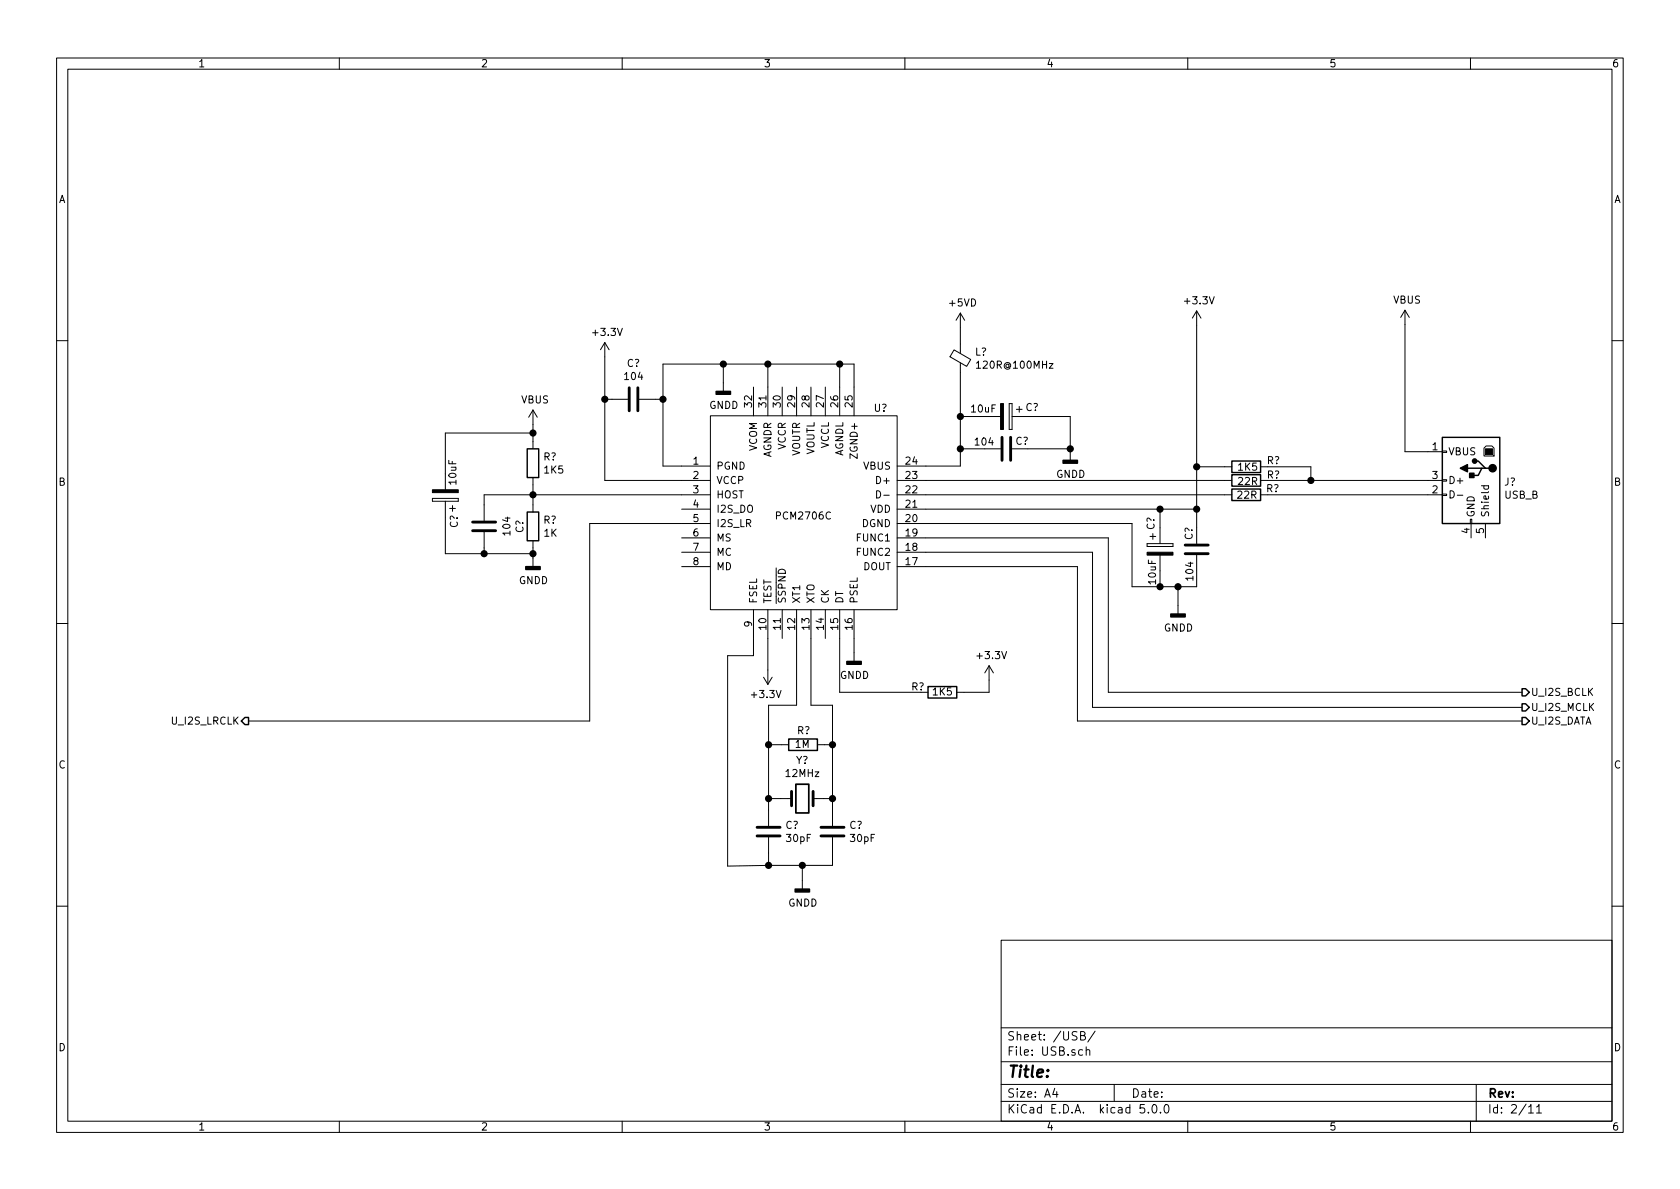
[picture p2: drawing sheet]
EESchema Schematic File Version 4
LIBS:DAC-cache
LIBS:ZK_Power-cache
EELAYER 26 0
EELAYER END
$Descr A4 11693 8268
encoding utf-8
Sheet 2 11
Title ""
Date ""
Rev ""
Comp ""
Comment1 ""
Comment2 ""
Comment3 ""
Comment4 ""
$EndDescr
$Comp
L PCM2706C:PCM2706C U?
U 1 1
P 5595 3585
F 0 "U?" H 6080 4340 50  0000 L CNN
F 1 "PCM2706C" H 5390 3590 50  0000 L CNN
F 2 "" H 5645 3585 50  0001 C CNN
F 3 "" H 5645 3585 50  0001 C CNN
	1    5595 3585
	1    0    0    -1  
$EndComp
$Comp
L Connector:USB_B J?
U 1 1
P 10240 3335
F 0 "J?" H 10011 3326 50  0000 R CNN
F 1 "USB_B" H 10011 3235 50  0000 R CNN
F 2 "" H 10390 3285 50  0001 C CNN
F 3 " ~" H 10390 3285 50  0001 C CNN
	1    10240 3335
	-1   0    0    -1  
$EndComp
$Comp
L Device:R R?
U 1 1
P 8675 3335
F 0 "R?" V 8635 3525 50  0000 C CNN
F 1 "22R" V 8680 3345 50  0000 C CNN
F 2 "" V 8605 3335 50  0001 C CNN
F 3 "~" H 8675 3335 50  0001 C CNN
	1    8675 3335
	0    1    1    0   
$EndComp
$Comp
L Device:R R?
U 1 1
P 8675 3435
F 0 "R?" V 8630 3620 50  0000 C CNN
F 1 "22R" V 8675 3440 50  0000 C CNN
F 2 "" V 8605 3435 50  0001 C CNN
F 3 "~" H 8675 3435 50  0001 C CNN
	1    8675 3435
	0    1    1    0   
$EndComp
Wire Wire Line
	9940 3335 9125 3335
Wire Wire Line
	8525 3335 6445 3335
Wire Wire Line
	9940 3435 8825 3435
Wire Wire Line
	8525 3435 6445 3435
$Comp
L Device:R R?
U 1 1
P 8675 3240
F 0 "R?" V 8630 3430 50  0000 C CNN
F 1 "1K5" V 8675 3250 50  0000 C CNN
F 2 "" V 8605 3240 50  0001 C CNN
F 3 "~" H 8675 3240 50  0001 C CNN
	1    8675 3240
	0    1    1    0   
$EndComp
Wire Wire Line
	8825 3240 9125 3240
Wire Wire Line
	9125 3240 9125 3335
Connection ~ 9125 3335
Wire Wire Line
	9125 3335 8825 3335
Wire Wire Line
	8525 3240 8330 3240
Wire Wire Line
	8330 3240 8330 2255
$Comp
L power:+3.3V #PWR?
U 1 1
P 8330 2255
F 0 "#PWR?" H 8330 2105 50  0001 C CNN
F 1 "+3.3V" H 8345 2428 50  0000 C CNN
F 2 "" H 8330 2255 50  0001 C CNN
F 3 "" H 8330 2255 50  0001 C CNN
	1    8330 2255
	1    0    0    -1  
$EndComp
Wire Wire Line
	6445 3235 6685 3235
Wire Wire Line
	6685 3235 6685 3115
$Comp
L power:+5VD #PWR?
U 1 1
P 6685 2270
F 0 "#PWR?" H 6685 2120 50  0001 C CNN
F 1 "+5VD" H 6700 2443 50  0000 C CNN
F 2 "" H 6685 2270 50  0001 C CNN
F 3 "" H 6685 2270 50  0001 C CNN
	1    6685 2270
	1    0    0    -1  
$EndComp
$Comp
L Device:Ferrite_Bead_Small L?
U 1 1
P 6685 2485
F 0 "L?" H 6785 2531 50  0000 L CNN
F 1 "120R@100MHz" H 6785 2440 50  0000 L CNN
F 2 "" V 6615 2485 50  0001 C CNN
F 3 "~" H 6685 2485 50  0001 C CNN
	1    6685 2485
	1    0    0    -1  
$EndComp
Wire Wire Line
	6685 2385 6685 2270
$Comp
L Device:C C?
U 1 1
P 7005 3115
F 0 "C?" V 6950 3225 50  0000 C CNN
F 1 "104" V 6955 2960 50  0000 C CNN
F 2 "" H 7043 2965 50  0001 C CNN
F 3 "~" H 7005 3115 50  0001 C CNN
	1    7005 3115
	0    1    1    0   
$EndComp
$Comp
L Device:CP C?
U 1 1
P 7005 2890
F 0 "C?" V 6940 3070 50  0000 C CNN
F 1 "10uF" V 6950 2730 50  0000 C CNN
F 2 "" H 7043 2740 50  0001 C CNN
F 3 "~" H 7005 2890 50  0001 C CNN
	1    7005 2890
	0    1    1    0   
$EndComp
Wire Wire Line
	6855 2890 6685 2890
Connection ~ 6685 2890
Wire Wire Line
	6685 2890 6685 2585
Wire Wire Line
	6855 3115 6685 3115
Connection ~ 6685 3115
Wire Wire Line
	6685 3115 6685 2890
$Comp
L power:GNDD #PWR?
U 1 1
P 7450 3135
F 0 "#PWR?" H 7450 2885 50  0001 C CNN
F 1 "GNDD" H 7454 2980 50  0000 C CNN
F 2 "" H 7450 3135 50  0001 C CNN
F 3 "" H 7450 3135 50  0001 C CNN
	1    7450 3135
	1    0    0    -1  
$EndComp
Wire Wire Line
	7155 3115 7450 3115
Wire Wire Line
	7450 3115 7450 3135
Wire Wire Line
	7155 2890 7450 2890
Wire Wire Line
	7450 2890 7450 3115
Connection ~ 7450 3115
Wire Wire Line
	9940 3135 9780 3135
Wire Wire Line
	9780 3135 9780 2250
$Comp
L power:VBUS #PWR?
U 1 1
P 9780 2250
F 0 "#PWR?" H 9780 2100 50  0001 C CNN
F 1 "VBUS" H 9795 2423 50  0000 C CNN
F 2 "" H 9780 2250 50  0001 C CNN
F 3 "" H 9780 2250 50  0001 C CNN
	1    9780 2250
	1    0    0    -1  
$EndComp
$Comp
L Device:Crystal Y?
U 1 1
P 5585 5550
F 0 "Y?" H 5585 5818 50  0000 C CNN
F 1 "12MHz" H 5585 5727 50  0000 C CNN
F 2 "" H 5585 5550 50  0001 C CNN
F 3 "~" H 5585 5550 50  0001 C CNN
	1    5585 5550
	1    0    0    -1  
$EndComp
$Comp
L Device:C C?
U 1 1
P 5350 5780
F 0 "C?" H 5465 5826 50  0000 L CNN
F 1 "30pF" H 5465 5735 50  0000 L CNN
F 2 "" H 5388 5630 50  0001 C CNN
F 3 "~" H 5350 5780 50  0001 C CNN
	1    5350 5780
	1    0    0    -1  
$EndComp
$Comp
L Device:C C?
U 1 1
P 5795 5780
F 0 "C?" H 5910 5826 50  0000 L CNN
F 1 "30pF" H 5910 5735 50  0000 L CNN
F 2 "" H 5833 5630 50  0001 C CNN
F 3 "~" H 5795 5780 50  0001 C CNN
	1    5795 5780
	1    0    0    -1  
$EndComp
$Comp
L Device:R R?
U 1 1
P 5590 5175
F 0 "R?" V 5490 5180 50  0000 C CNN
F 1 "1M" V 5585 5170 50  0000 C CNN
F 2 "" V 5520 5175 50  0001 C CNN
F 3 "~" H 5590 5175 50  0001 C CNN
	1    5590 5175
	0    1    1    0   
$EndComp
Wire Wire Line
	5350 5630 5350 5550
Wire Wire Line
	5350 5550 5435 5550
Wire Wire Line
	5735 5550 5795 5550
Wire Wire Line
	5795 5550 5795 5630
Wire Wire Line
	5795 5550 5795 5175
Wire Wire Line
	5795 5175 5740 5175
Connection ~ 5795 5550
Wire Wire Line
	5440 5175 5350 5175
Wire Wire Line
	5350 5175 5350 5550
Connection ~ 5350 5550
Wire Wire Line
	5350 5930 5350 6015
Wire Wire Line
	5350 6015 5585 6015
Wire Wire Line
	5795 6015 5795 5930
$Comp
L power:GNDD #PWR?
U 1 1
P 5585 6120
F 0 "#PWR?" H 5585 5870 50  0001 C CNN
F 1 "GNDD" H 5589 5965 50  0000 C CNN
F 2 "" H 5585 6120 50  0001 C CNN
F 3 "" H 5585 6120 50  0001 C CNN
	1    5585 6120
	1    0    0    -1  
$EndComp
Wire Wire Line
	5585 6120 5585 6015
Connection ~ 5585 6015
Wire Wire Line
	5585 6015 5795 6015
Wire Wire Line
	5350 5175 5350 4900
Wire Wire Line
	5350 4900 5545 4900
Wire Wire Line
	5545 4900 5545 4435
Connection ~ 5350 5175
Wire Wire Line
	5645 4435 5645 4900
Wire Wire Line
	5645 4900 5795 4900
Wire Wire Line
	5795 4900 5795 5175
Connection ~ 5795 5175
Wire Wire Line
	5845 4435 5845 4810
Wire Wire Line
	5845 4810 6410 4810
$Comp
L Device:R R?
U 1 1
P 6560 4810
F 0 "R?" V 6520 4640 50  0000 C CNN
F 1 "1K5" V 6555 4810 50  0000 C CNN
F 2 "" V 6490 4810 50  0001 C CNN
F 3 "~" H 6560 4810 50  0001 C CNN
	1    6560 4810
	0    1    1    0   
$EndComp
Wire Wire Line
	6710 4810 6885 4810
Wire Wire Line
	6885 4810 6885 4725
$Comp
L power:+3.3V #PWR?
U 1 1
P 6885 4725
F 0 "#PWR?" H 6885 4575 50  0001 C CNN
F 1 "+3.3V" H 6900 4898 50  0000 C CNN
F 2 "" H 6885 4725 50  0001 C CNN
F 3 "" H 6885 4725 50  0001 C CNN
	1    6885 4725
	1    0    0    -1  
$EndComp
$Comp
L power:GNDD #PWR?
U 1 1
P 5945 4535
F 0 "#PWR?" H 5945 4285 50  0001 C CNN
F 1 "GNDD" H 5949 4380 50  0000 C CNN
F 2 "" H 5945 4535 50  0001 C CNN
F 3 "" H 5945 4535 50  0001 C CNN
	1    5945 4535
	1    0    0    -1  
$EndComp
Wire Wire Line
	5945 4535 5945 4435
Wire Wire Line
	8330 3535 8330 3240
Wire Wire Line
	6445 3535 8075 3535
Connection ~ 8330 3240
$Comp
L Device:C C?
U 1 1
P 8330 3815
F 0 "C?" V 8275 3925 50  0000 C CNN
F 1 "104" V 8280 3660 50  0000 C CNN
F 2 "" H 8368 3665 50  0001 C CNN
F 3 "~" H 8330 3815 50  0001 C CNN
	1    8330 3815
	1    0    0    -1  
$EndComp
$Comp
L Device:CP C?
U 1 1
P 8075 3815
F 0 "C?" V 8010 3995 50  0000 C CNN
F 1 "10uF" V 8020 3655 50  0000 C CNN
F 2 "" H 8113 3665 50  0001 C CNN
F 3 "~" H 8075 3815 50  0001 C CNN
	1    8075 3815
	1    0    0    -1  
$EndComp
Wire Wire Line
	8075 3665 8075 3535
Connection ~ 8075 3535
Wire Wire Line
	8075 3535 8330 3535
Wire Wire Line
	8330 3665 8330 3535
Connection ~ 8330 3535
$Comp
L power:GNDD #PWR?
U 1 1
P 8200 4205
F 0 "#PWR?" H 8200 3955 50  0001 C CNN
F 1 "GNDD" H 8204 4050 50  0000 C CNN
F 2 "" H 8200 4205 50  0001 C CNN
F 3 "" H 8200 4205 50  0001 C CNN
	1    8200 4205
	1    0    0    -1  
$EndComp
Wire Wire Line
	8075 3965 8075 4075
Wire Wire Line
	8075 4075 8200 4075
Wire Wire Line
	8330 4075 8330 3965
Wire Wire Line
	8200 4205 8200 4075
Connection ~ 8200 4075
Wire Wire Line
	8200 4075 8330 4075
Wire Wire Line
	6445 3635 7880 3635
Wire Wire Line
	7880 3635 7880 4075
Wire Wire Line
	7880 4075 8075 4075
Connection ~ 8075 4075
Wire Wire Line
	5245 4435 5245 4555
Wire Wire Line
	5245 4555 5065 4555
Wire Wire Line
	5065 4555 5065 6020
Wire Wire Line
	5065 6020 5350 6015
Connection ~ 5350 6015
$Comp
L power:+3.3V #PWR?
U 1 1
P 5345 4655
F 0 "#PWR?" H 5345 4505 50  0001 C CNN
F 1 "+3.3V" H 5360 4828 50  0000 C CNN
F 2 "" H 5345 4655 50  0001 C CNN
F 3 "" H 5345 4655 50  0001 C CNN
	1    5345 4655
	-1   0    0    1   
$EndComp
Wire Wire Line
	5345 4655 5345 4435
Wire Wire Line
	5945 2685 5945 2525
Wire Wire Line
	5945 2525 5845 2525
$Comp
L power:GNDD #PWR?
U 1 1
P 5035 2655
F 0 "#PWR?" H 5035 2405 50  0001 C CNN
F 1 "GNDD" H 5039 2500 50  0000 C CNN
F 2 "" H 5035 2655 50  0001 C CNN
F 3 "" H 5035 2655 50  0001 C CNN
	1    5035 2655
	1    0    0    -1  
$EndComp
Wire Wire Line
	5845 2685 5845 2525
Wire Wire Line
	4745 3235 4615 3235
Wire Wire Line
	4615 3235 4615 2770
Wire Wire Line
	4615 2525 5035 2525
Connection ~ 5845 2525
Wire Wire Line
	5035 2655 5035 2525
Connection ~ 5035 2525
Wire Wire Line
	5035 2525 5345 2525
Wire Wire Line
	5345 2685 5345 2525
Connection ~ 5345 2525
Wire Wire Line
	5345 2525 5845 2525
Wire Wire Line
	4745 3335 4210 3335
Wire Wire Line
	4210 3335 4210 2770
$Comp
L power:+3.3V #PWR?
U 1 1
P 4210 2475
F 0 "#PWR?" H 4210 2325 50  0001 C CNN
F 1 "+3.3V" H 4225 2648 50  0000 C CNN
F 2 "" H 4210 2475 50  0001 C CNN
F 3 "" H 4210 2475 50  0001 C CNN
	1    4210 2475
	1    0    0    -1  
$EndComp
$Comp
L Device:C C?
U 1 1
P 4410 2770
F 0 "C?" V 4158 2770 50  0000 C CNN
F 1 "104" V 4249 2770 50  0000 C CNN
F 2 "" H 4448 2620 50  0001 C CNN
F 3 "~" H 4410 2770 50  0001 C CNN
	1    4410 2770
	0    1    1    0   
$EndComp
Wire Wire Line
	4560 2770 4615 2770
Connection ~ 4615 2770
Wire Wire Line
	4615 2770 4615 2525
Connection ~ 4210 2770
Wire Wire Line
	4210 2770 4210 2475
Wire Wire Line
	4210 2770 4260 2770
Wire Wire Line
	6445 3735 7715 3735
Wire Wire Line
	7715 3735 7715 4810
Wire Wire Line
	7715 4810 10595 4810
Wire Wire Line
	6445 3835 7605 3835
Wire Wire Line
	7605 3835 7605 4915
Wire Wire Line
	7605 4915 10595 4915
Wire Wire Line
	6445 3935 7500 3935
Wire Wire Line
	7500 3935 7500 5010
Wire Wire Line
	7500 5010 10595 5010
Wire Wire Line
	4745 3635 4105 3635
Wire Wire Line
	4105 5010 1730 5010
Wire Wire Line
	4105 3635 4105 5010
Text HLabel 10595 4810 2    50   Output ~ 0
U_I2S_BCLK
Text HLabel 10595 4915 2    50   Output ~ 0
U_I2S_MCLK
Text HLabel 10595 5010 2    50   Output ~ 0
U_I2S_DATA
Text HLabel 1730 5010 0    50   Output ~ 0
U_I2S_LRCLK
Wire Wire Line
	4745 3435 3710 3435
$Comp
L Device:R R?
U 1 1
P 3710 3655
F 0 "R?" H 3780 3701 50  0000 L CNN
F 1 "1K" H 3780 3610 50  0000 L CNN
F 2 "" V 3640 3655 50  0001 C CNN
F 3 "~" H 3710 3655 50  0001 C CNN
	1    3710 3655
	1    0    0    -1  
$EndComp
$Comp
L Device:R R?
U 1 1
P 3710 3215
F 0 "R?" H 3780 3261 50  0000 L CNN
F 1 "1K5" H 3780 3170 50  0000 L CNN
F 2 "" V 3640 3215 50  0001 C CNN
F 3 "~" H 3710 3215 50  0001 C CNN
	1    3710 3215
	1    0    0    -1  
$EndComp
Wire Wire Line
	3710 3365 3710 3435
Wire Wire Line
	3710 3435 3710 3505
Connection ~ 3710 3435
$Comp
L power:GNDD #PWR?
U 1 1
P 3710 3875
F 0 "#PWR?" H 3710 3625 50  0001 C CNN
F 1 "GNDD" H 3714 3720 50  0000 C CNN
F 2 "" H 3710 3875 50  0001 C CNN
F 3 "" H 3710 3875 50  0001 C CNN
	1    3710 3875
	1    0    0    -1  
$EndComp
Wire Wire Line
	3710 3875 3710 3845
Wire Wire Line
	3710 3065 3710 3005
$Comp
L power:VBUS #PWR?
U 1 1
P 3710 2945
F 0 "#PWR?" H 3710 2795 50  0001 C CNN
F 1 "VBUS" H 3725 3118 50  0000 C CNN
F 2 "" H 3710 2945 50  0001 C CNN
F 3 "" H 3710 2945 50  0001 C CNN
	1    3710 2945
	1    0    0    -1  
$EndComp
$Comp
L Device:CP C?
U 1 1
P 3100 3440
F 0 "C?" V 3035 3620 50  0000 C CNN
F 1 "10uF" V 3045 3280 50  0000 C CNN
F 2 "" H 3138 3290 50  0001 C CNN
F 3 "~" H 3100 3440 50  0001 C CNN
	1    3100 3440
	-1   0    0    1   
$EndComp
$Comp
L Device:C C?
U 1 1
P 3370 3655
F 0 "C?" V 3118 3655 50  0000 C CNN
F 1 "104" V 3209 3655 50  0000 C CNN
F 2 "" H 3408 3505 50  0001 C CNN
F 3 "~" H 3370 3655 50  0001 C CNN
	1    3370 3655
	-1   0    0    1   
$EndComp
Wire Wire Line
	3370 3805 3370 3845
Wire Wire Line
	3370 3845 3710 3845
Connection ~ 3710 3845
Wire Wire Line
	3710 3845 3710 3805
Wire Wire Line
	3370 3505 3370 3435
Wire Wire Line
	3370 3435 3710 3435
Wire Wire Line
	3100 3590 3100 3845
Wire Wire Line
	3100 3845 3370 3845
Connection ~ 3370 3845
Wire Wire Line
	3100 3290 3100 3005
Wire Wire Line
	3100 3005 3710 3005
Connection ~ 3710 3005
Wire Wire Line
	3710 3005 3710 2945
$EndSCHEMATC
